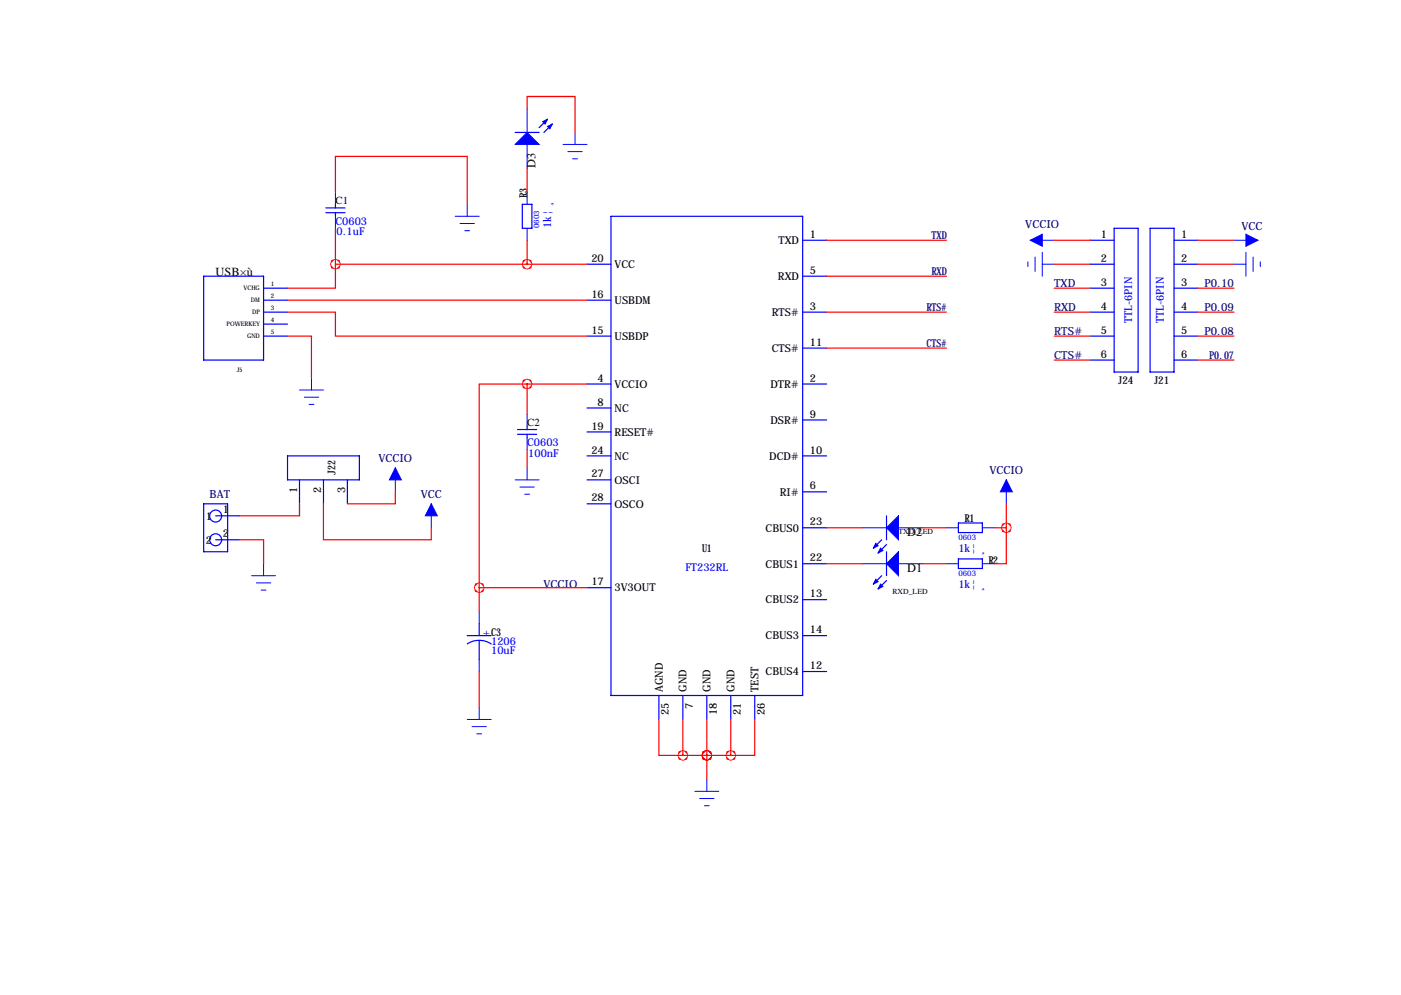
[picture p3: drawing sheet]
<svg xmlns="http://www.w3.org/2000/svg" width="297mm" height="211mm" viewBox="0 0 297 211" stroke-linecap="round" stroke-linejoin="round" font-family="sans-serif">
<g fill="none" stroke="#00f" stroke-width=".25">
<path d="M109.2 28.1h5.1M116.1 25.3l-1.8 1.8M117.1 26.3l-1.8 1.8M43.2 58.6h12.7v17.7h-12.7zM69.1 44.1h4.1M69.1 45.1h4.1M71.1 43.3v.8M71.1 45.1v.8M110.7 43.3h2.1v5.1h-2.1zM124.5 56h5M129.5 45.9h40.7v101.6h-40.7zM170.2 50.9h5.1"/>
<path d="M170.2 58.6h5.1M231.1 50.9h5.1M231.1 56h5.1M236.2 48.4h5.1v30.5h-5.1zM243.8 48.4h5.1v30.5h-5.1zM248.9 50.9h5.1M248.9 56h5.1M55.9 66.2h5.1M55.9 71.3h5.1M55.9 63.6h5.1M55.9 61.1h5.1M55.9 68.7h5.1"/>
<path d="M124.5 71.3h5M124.5 63.6h5M170.2 66.2h5.1M170.2 73.8h5.1M231.1 66.2h5.1M231.1 71.3h5.1M231.1 76.3h5.1M231.1 61.1h5.1M248.9 66.2h5.1M248.9 71.3h5.1M248.9 76.3h5.1M248.9 61.1h5.1"/>
<path d="M61 96.7h15.2v5h-15.2zM109.7 91.1h4.1M109.7 92.1h4.1M111.8 90.3v.8M111.8 92.1v.8M124.5 81.4h5M124.5 86.5h5M124.5 96.7h5M124.5 91.6h5M170.2 81.4h5.1M170.2 89h5.1M170.2 96.7h5.1"/>
<path d="M43.2 106.8h5.1v10.2h-5.1zM45.7 109.4h5.1M45.7 114.4h5.1M63.5 101.7v5.1M68.6 101.7v5.1M73.7 101.7v5.1M124.5 101.7h5M124.5 106.8h5M170.2 104.3h5.1M170.2 119.5h5.1M170.2 111.9h5.1M186.9 114.4l-1.7 1.8"/>
<path d="M188 115.5l-1.8 1.7M188 109.4v5M188 117v5.1M203.2 110.9h5.1v2h-5.1zM203.2 118.5h5.1v2h-5.1zM99.1 134.8h5M101.6 135.8l-1.1 .1-1.4 .6M101.6 132.2v2.6M101.6 135.8v4M101.6 135.8l1.6 .2 .9 .5M124.5 124.6h5M170.2 127.1h5.1"/>
<path d="M170.2 134.8h5.1M186.9 122.1l-1.7 1.7M188 123.1l-1.8 1.8M139.7 147.5v5M144.8 147.5v5M149.9 147.5v5M154.9 147.5v5M160 147.5v5M170.2 142.4h5.1"/>
<circle cx="45.7" cy="114.4" r="1.27"/>
<circle cx="45.7" cy="109.4" r="1.27"/>
</g>
<g fill="none" stroke="#00f" stroke-width=".21">
<path d="M111.8 23v5.1M111.8 30.6v5.1M119.4 30.6h5.1M120.4 32.1h3M121.4 33.7h1M121.9 28.1v2.5M71.1 40.8v2.5M71.1 45.9v2.5M96.5 45.9h5.1M97.5 47.4h3.1M98.6 48.9h1M99.1 43.3v2.6"/>
<path d="M111.8 40.8v2.5M111.8 48.4v2.5M217.9 55.5v1M218.4 50.9h5.1M219.5 54.5v3M221 56h2.5M221 53.5v5.1M261.6 50.9h5.1M261.6 56h2.6M264.2 53.5v5.1M265.7 54.5v3M267.2 55.5v1"/>
<path d="M63.5 82.7h5.1M64.5 84.2h3.1M65.5 85.7h1M66 80.2v2.5M83.8 99.2v5.1M111.8 87.8v2.5M111.8 92.9v2.5M111.8 99.2v2.5M55.9 119.5v2.6M91.4 106.8v5.1M109.2 101.7h5.1M110.2 103.3h3.1"/>
<path d="M111.3 104.8h1M182.9 111.9h5.1M182.9 119.5h5.1M190.5 111.9h5.1M190.5 119.5h5.1M200.7 111.9h2.5M200.7 119.5h2.5M208.3 111.9h2.5M208.3 119.5h2.5M213.4 101.7v5.1M53.3 122.1h5.1M54.4 123.6h3"/>
<path d="M55.4 125.1h1M101.6 129.7v2.5M101.6 139.8v2.6M99.1 152.5h5M100.1 154.1h3M101.1 155.6h1M101.6 150v2.5M147.3 167.8h5.1M148.3 169.3h3.1M149.4 170.8h1M149.9 165.2v2.6"/>
</g>
<g fill="#00f" stroke="#00f" stroke-width=".21">
<path d="M188 111.9l2.5-2.5v5z"/>
<path d="M185.7 115.2l.5 .5-1 .5z"/>
<path d="M186.7 116.2l.5 .5-1 .5z"/>
<path d="M188 119.5l2.5-2.5v5.1z"/>
<path d="M185.7 122.8l.5 .5-1 .5z"/>
<path d="M186.7 123.8l.5 .5-1 .6z"/>
<path d="M111.8 28.1l2.5 2.5h-5.1z"/>
<path d="M115.1 25.8l1-.5-.5 1z"/>
<path d="M116.1 26.8l1-.5-.5 1z"/>
<path d="M213.4 101.7l1.2 2.6h-2.5z"/>
<path d="M83.8 99.2l1.3 2.5h-2.6z"/>
<path d="M91.4 106.8l1.3 2.6h-2.5z"/>
<path d="M218.4 50.9l2.6-1.2v2.5z"/>
<path d="M264.2 49.7l2.5 1.2-2.5 1.3z"/>
</g>
<g fill="none" stroke="#f00" stroke-width=".25">
<path d="M111.8 23v-2.5h10.1v7.6M111.8 35.7v5.1M71.1 56v5.1h-10.1M71.1 40.8v-7.6h28v10.1M71.1 56h53.4M71.1 48.4v7.6M111.8 50.9v5.1M175.3 50.9h25.4M175.3 58.6h25.4M223.5 56h7.6M223.5 50.9h7.6M254 56h7.6"/>
<path d="M254 50.9h7.6M61 71.3h5v8.9M61 66.2h10.1v5.1h53.4M61 63.6h63.5M175.3 66.2h25.4M175.3 73.8h25.4M223.5 66.2h7.6M223.5 61.1h7.6M223.5 71.3h7.6M223.5 76.3h7.6M254 66.2h7.6M254 61.1h7.6"/>
<path d="M254 71.3h7.6M254 76.3h7.6M111.8 81.4h-10.2v43.2M111.8 81.4v6.4M111.8 95.4v3.8M111.8 81.4h12.7M50.8 114.4h5.1v5.1M63.5 106.8v2.6h-12.7M68.6 106.8v7.6h22.8v-2.5M83.8 104.3v2.5h-10.1M175.3 111.9h7.6M175.3 119.5h7.6"/>
<path d="M195.6 111.9h5.1M195.6 119.5h5.1M210.8 111.9h2.6M213.4 111.9v7.6h-2.6M213.4 106.8v5.1M101.6 124.6h22.9M101.6 124.6v5.1M101.6 142.4v7.6M139.7 152.5v7.7h5.1M144.8 152.5v7.7M149.9 152.5v12.7M154.9 152.5v7.7"/>
<path d="M160 152.5v7.7h-5.1M144.8 160.2h10.1M149.9 160.2h.1"/>
</g>
<path d="M71 56a.1 .1 0 0 0 .2 0 .1 .1 0 0 0-.2 0zM154.9 160.2a.07 .07 0 0 0 .1 0 .07 .07 0 0 0-.1 0zM149.8 160.2a.07 .07 0 0 0 .1 0 .07 .07 0 0 0-.1 0zM144.7 160.2a.1 .1 0 0 0 .2 0 .1 .1 0 0 0-.2 0zM149.8 160.2a.07 .07 0 0 0 .1 0 .07 .07 0 0 0-.1 0zM111.7 81.4a.07 .07 0 0 0 .1 0 .07 .07 0 0 0-.1 0zM213.3 111.9a.07 .07 0 0 0 .1 0 .07 .07 0 0 0-.1 0zM101.5 124.6a.1 .1 0 0 0 .2 0 .1 .1 0 0 0-.2 0zM111.7 56a.07 .07 0 0 0 .1 0 .07 .07 0 0 0-.1 0z" fill="#f00" stroke="#f00" stroke-width="2"/>
<g font-size="2.6">
<text x="113.6" y="35.7" transform="rotate(-90 113.6 35.7)">D3</text>
<text x="45.7" y="58.6">USB×ù</text>
<text x="192.4" y="113.7">D2</text>
<text x="192.4" y="121.3">D1</text>
</g>
<g font-size="2.4" fill="#000080">
<text x="217.4" y="48.4">VCCIO</text>
<text x="263.2" y="48.8">VCC</text>
<text x="223.5" y="60.8">TXD</text>
<text x="223.5" y="65.9">RXD</text>
<text x="255.4" y="65.9">P0.09</text>
<text x="255.4" y="60.8">P0.10</text>
<text x="223.5" y="71">RTS#</text>
<text x="255.4" y="71">P0.08</text>
<text x="223.5" y="76.1">CTS#</text>
<text x="80.2" y="97.9">VCCIO</text>
<text x="209.8" y="100.5">VCCIO</text>
<text x="44.4" y="105.6">BAT</text>
<text x="89.2" y="105.6">VCC</text>
<text x="115.2" y="124.6">VCCIO</text>
</g>
<g font-size="2.3">
<text x="71.1" y="43.3">C1</text>
<text x="111.8" y="42.1" transform="rotate(-90 111.8 42.1)">R3</text>
<text x="165.1" y="51.7">TXD</text>
<text x="171.7" y="50.4">1</text>
<text x="233.4" y="50.4">1</text>
<text x="250.4" y="50.4">1</text>
<text x="125.4" y="55.5">20</text>
<text x="130.3" y="56.8">VCC</text>
<text x="164.9" y="59.4">RXD</text>
<text x="171.7" y="58.1">5</text>
<text x="233.4" y="55.5">2</text>
<text x="250.4" y="55.5">2</text>
<text x="125.4" y="63.1">16</text>
<text x="130.3" y="64.4">USBDM</text>
<text x="171.7" y="65.7">3</text>
<text x="233.4" y="60.6">3</text>
<text x="233.4" y="65.7">4</text>
<text x="250.4" y="60.6">3</text>
<text x="250.4" y="65.7">4</text>
<text x="125.4" y="70.8">15</text>
<text x="163.6" y="67">RTS#</text>
<text x="233.4" y="70.8">5</text>
<text x="250.4" y="70.8">5</text>
<text x="130.3" y="72.1">USBDP</text>
<text x="163.6" y="74.6">CTS#</text>
<text x="171.7" y="73.3">11</text>
<text x="233.4" y="75.8">6</text>
<text x="250.4" y="75.8">6</text>
<text x="126.7" y="80.9">4</text>
<text x="130.3" y="82.2">VCCIO</text>
<text x="163.4" y="82.2">DTR#</text>
<text x="171.7" y="80.9">2</text>
<text x="237.2" y="81.4">J24</text>
<text x="244.8" y="81.4">J21</text>
<text x="126.7" y="86">8</text>
<text x="130.3" y="87.3">NC</text>
<text x="163.4" y="89.8">DSR#</text>
<text x="171.7" y="88.5">9</text>
<text x="111.8" y="90.3">C2</text>
<text x="125.4" y="91.1">19</text>
<text x="130.3" y="92.4">RESET#</text>
<text x="71.1" y="100.8" transform="rotate(-90 71.1 100.8)">J22</text>
<text x="125.4" y="96.2">24</text>
<text x="125.4" y="101.2">27</text>
<text x="130.3" y="97.5">NC</text>
<text x="163.1" y="97.5">DCD#</text>
<text x="171.7" y="96.2">10</text>
<text x="63" y="104.6" transform="rotate(-90 63 104.6)">1</text>
<text x="68.1" y="104.6" transform="rotate(-90 68.1 104.6)">2</text>
<text x="73.2" y="104.6" transform="rotate(-90 73.2 104.6)">3</text>
<text x="125.4" y="106.3">28</text>
<text x="130.3" y="102.5">OSCI</text>
<text x="130.3" y="107.6">OSCO</text>
<text x="165.3" y="105.1">RI#</text>
<text x="171.7" y="103.8">6</text>
<text x="43.6" y="110.2">1</text>
<text x="47.2" y="108.9">1</text>
<text x="47.2" y="113.9">2</text>
<text x="162.3" y="112.7">CBUS0</text>
<text x="171.7" y="111.4">23</text>
<text x="204.5" y="110.6">R1</text>
<text x="43.6" y="115.2">2</text>
<text x="148.8" y="117">U1</text>
<text x="171.7" y="119">22</text>
<text x="209.6" y="119.5">R2</text>
<text x="125.4" y="124.1">17</text>
<text x="130.3" y="125.4">3V3OUT</text>
<text x="162.3" y="120.3">CBUS1</text>
<text x="162.3" y="127.9">CBUS2</text>
<text x="171.7" y="126.6">13</text>
<text x="162.3" y="135.6">CBUS3</text>
<text x="171.7" y="134.3">14</text>
<text x="162.3" y="143.2">CBUS4</text>
<text x="171.7" y="141.9">12</text>
<text x="140.5" y="146.7" transform="rotate(-90 140.5 146.7)">AGND</text>
<text x="145.6" y="146.7" transform="rotate(-90 145.6 146.7)">GND</text>
<text x="150.7" y="146.7" transform="rotate(-90 150.7 146.7)">GND</text>
<text x="155.7" y="146.7" transform="rotate(-90 155.7 146.7)">GND</text>
<text x="160.8" y="146.7" transform="rotate(-90 160.8 146.7)">TEST</text>
<text x="141.8" y="151.6" transform="rotate(-90 141.8 151.6)">25</text>
<text x="146.9" y="150.3" transform="rotate(-90 146.9 150.3)">7</text>
<text x="152" y="151.6" transform="rotate(-90 152 151.6)">18</text>
<text x="157.1" y="151.6" transform="rotate(-90 157.1 151.6)">21</text>
<text x="162.1" y="151.6" transform="rotate(-90 162.1 151.6)">26</text>
</g>
<g font-size="2.3" fill="#00f">
<text x="71.1" y="47.6">C0603</text>
<text x="71.4" y="49.9">0.1uF</text>
<text x="116.8" y="48.4" transform="rotate(-90 116.8 48.4)">1k¦¸</text>
<text x="240" y="68.6" transform="rotate(-90 240 68.6)">TTL-6PIN</text>
<text x="246.7" y="68.6" transform="rotate(-90 246.7 68.6)">TTL-6PIN</text>
<text x="111.8" y="94.6">C0603</text>
<text x="112" y="96.9">100nF</text>
<text x="203.2" y="117">1k¦¸</text>
<text x="145.3" y="121.1">FT232RL</text>
<text x="203.2" y="124.6">1k¦¸</text>
<text x="102.4" y="134.8">+C3</text>
<text x="104.1" y="136.8">1206</text>
<text x="104.1" y="138.6">10uF</text>
</g>
<g font-size="2.3" fill="#000080">
<text x="197.5" y="50.7">TXD</text>
<text x="197.5" y="58.3">RXD</text>
<text x="196.4" y="65.9">RTS#</text>
<text x="196.4" y="73.5">CTS#</text>
<text x="256.4" y="76.1">P0.07</text>
</g>
<g font-size="1.6" fill="#00f">
<text x="114.3" y="48.4" transform="rotate(-90 114.3 48.4)">0603</text>
<text x="203.2" y="114.4">0603</text>
<text x="203.2" y="122.1">0603</text>
</g>
<g font-size="1.6">
<text x="190.5" y="113.2">TXD_LED</text>
<text x="189.2" y="125.9">RXD_LED</text>
</g>
<g font-size="1.3">
<text x="51.6" y="61.6">VCHG</text>
<text x="53.2" y="64.1">DM</text>
<text x="57.4" y="60.6">1</text>
<text x="57.4" y="63.1">2</text>
<text x="57.4" y="65.7">3</text>
<text x="48" y="69.2">POWERKEY</text>
<text x="52.4" y="71.7">GND</text>
<text x="53.4" y="66.6">DP</text>
<text x="57.4" y="68.2">4</text>
<text x="57.4" y="70.8">5</text>
<text x="50.2" y="78.9">J5</text>
</g>
</svg>
